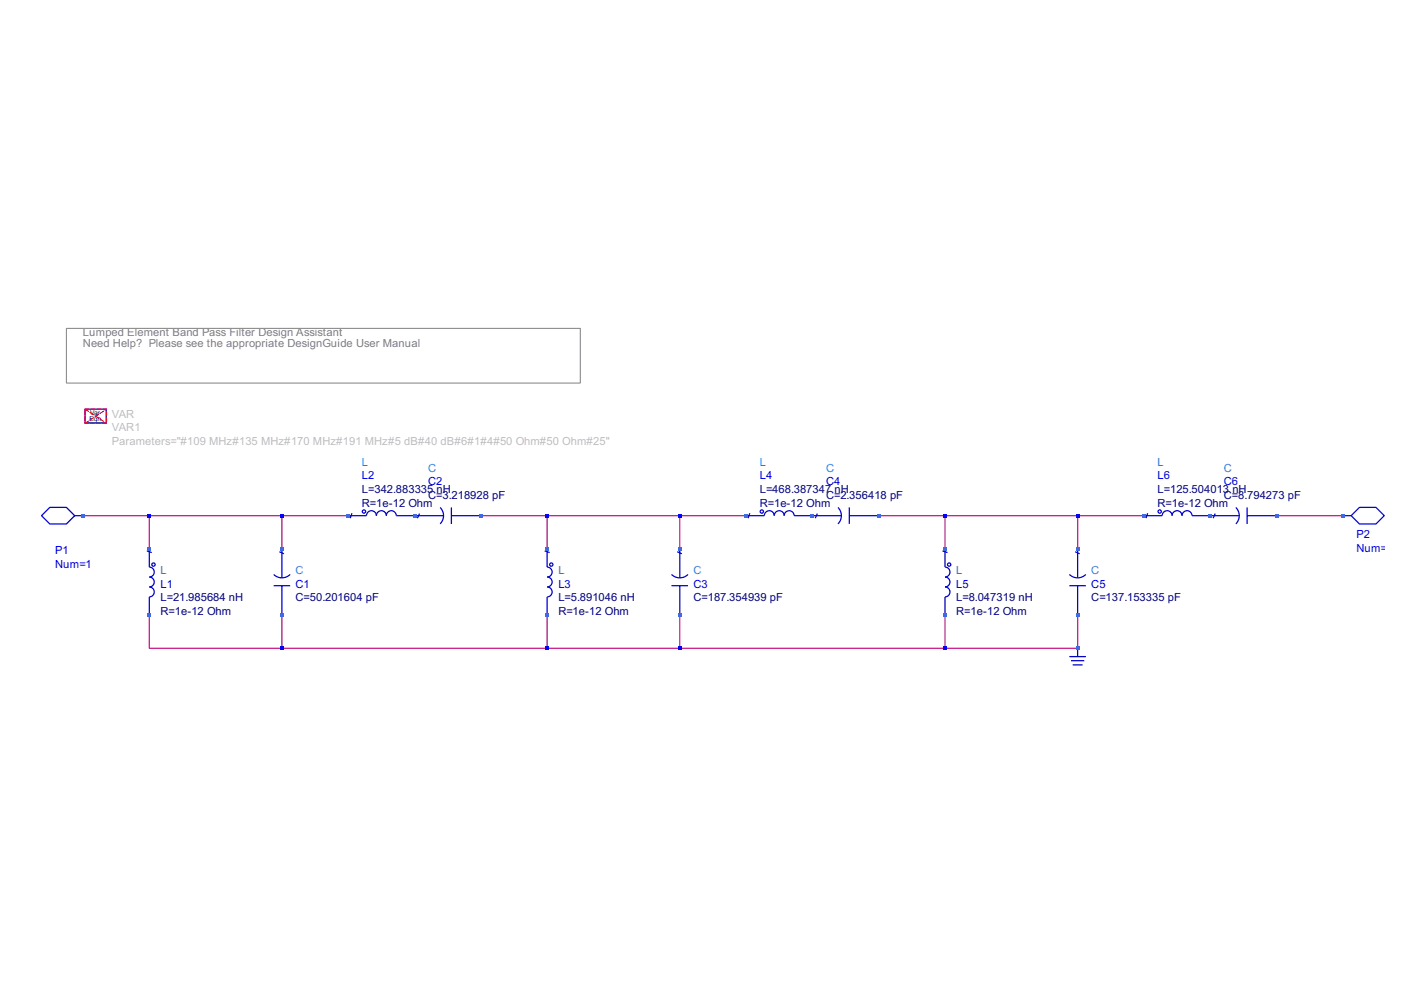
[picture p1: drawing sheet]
<svg xmlns="http://www.w3.org/2000/svg" width="297mm" height="210mm" viewBox="0 0 297 210" stroke-linecap="round" stroke-linejoin="round" font-family="sans-serif">
<path d="M14.1 69.6h108.9v11.6h-108.9z" fill="none" stroke="#808080" stroke-width=".21"/>
<g fill="none" stroke="#c71585" stroke-width=".26">
<path d="M17.6 109.3h56.2M31.7 109.3v7.1M59.8 109.3v7.1M101.9 109.3h56.3M116 109.3v7.1M144.1 109.3v7.1M186.3 109.3h56.2M200.4 109.3v7.1M228.5 109.3v7.1M270.7 109.3h14M31.7 130.4v7.1h28.1M59.8 130.4v7.1"/>
<path d="M116 130.4v7.1M144.1 130.4v7.1M200.4 130.4v7.1M228.5 130.4v7.1h-168.7"/>
</g>
<g fill="none" stroke="#0000cd" stroke-width=".26">
<path d="M18 86.8h4.5v2.9h-4.5zM31.1 116.8l1.1 .4M31.7 116.4v3.8a1.05 1.05 0 0 1 1 1.1 1.05 1.05 0 0 1-1 1 1.05 1.05 0 0 1 1 1.1 1.05 1.05 0 0 1-1 1.1 1.05 1.05 0 0 1 1 1 1.05 1.05 0 0 1-1 1.1v3.8M59.2 117l1 .4M59.8 116.4v6.1M73.8 109.3h3.9a1.05 1.05 0 0 1 1-1 1.05 1.05 0 0 1 1.1 1 1.05 1.05 0 0 1 1.1-1 1.05 1.05 0 0 1 1 1 1.05 1.05 0 0 1 1.1-1 1.05 1.05 0 0 1 1 1h10M74.6 108.8l-.3 1.1M88.9 108.9l-.4 1M93.3 107.6a2.46 2.46 0 0 1 0 3.5M95.7 107.6v3.5M95.8 109.3h6.1M115.5 116.8l1 .4"/>
<path d="M116 116.4v3.8a1.05 1.05 0 0 1 1.1 1.1 1.05 1.05 0 0 1-1.1 1 1.05 1.05 0 0 1 1.1 1.1 1.05 1.05 0 0 1-1.1 1.1 1.05 1.05 0 0 1 1.1 1 1.05 1.05 0 0 1-1.1 1.1v3.8M143.6 117l1 .4M144.1 116.4v6.1M158.2 109.3h3.8a1.05 1.05 0 0 1 1.1-1 1.05 1.05 0 0 1 1.1 1 1.05 1.05 0 0 1 1-1 1.05 1.05 0 0 1 1.1 1 1.05 1.05 0 0 1 1-1 1.05 1.05 0 0 1 1.1 1h10M159 108.8l-.4 1.1M173.3 108.9l-.4 1M177.7 107.6a2.46 2.46 0 0 1 0 3.5M180.1 107.6v3.5M180.1 109.3h6.2M199.8 116.8l1.1 .4M200.4 116.4v3.8a1.05 1.05 0 0 1 1 1.1 1.05 1.05 0 0 1-1 1 1.05 1.05 0 0 1 1 1.1 1.05 1.05 0 0 1-1 1.1 1.05 1.05 0 0 1 1 1 1.05 1.05 0 0 1-1 1.1v3.8M227.9 117l1 .4"/>
<path d="M228.5 116.4v6.1M242.5 109.3h3.9a1.05 1.05 0 0 1 1.1-1 1.05 1.05 0 0 1 1 1 1.05 1.05 0 0 1 1.1-1 1.05 1.05 0 0 1 1 1 1.05 1.05 0 0 1 1.1-1 1.05 1.05 0 0 1 1 1h3.9M243.3 108.8l-.3 1.1M58 124.2h3.5M58 121.8a2.46 2.46 0 0 0 3.5 0M59.8 124.3v6.1M142.4 124.2h3.5M142.4 121.8a2.46 2.46 0 0 0 3.5 0M144.1 124.3v6.1M226.7 124.2h3.5M226.7 121.8a2.46 2.46 0 0 0 3.5 0M228.5 124.3v6.1"/>
<circle cx="32.5" cy="119.7" r=".35"/>
<circle cx="77.2" cy="108.5" r=".35"/>
<circle cx="116.9" cy="119.7" r=".35"/>
<circle cx="161.5" cy="108.5" r=".35"/>
<circle cx="201.2" cy="119.7" r=".35"/>
<circle cx="245.9" cy="108.5" r=".35"/>
</g>
<path d="M18.1 89.7h4.4l.1-2.9v2.9z" fill="#0000cd"/>
<path d="M15.8 109.3l-1.7 1.8h-3.5l-1.8-1.8 1.8-1.7h3.5l1.7 1.7h1.8M256.6 109.3h6.1M257.6 108.9l-.4 1M262 107.6a2.46 2.46 0 0 1 0 3.5M264.4 107.6v3.5M264.5 109.3h6.2M284.7 109.3h1.8l1.7 1.8h3.5l1.8-1.8-1.8-1.7h-3.5l-1.7 1.7M226.7 139.2h3.5M228.5 137.5v1.7M227.1 140.1h2.8M227.4 141h2.1" fill="none" stroke="#0000cd" stroke-width=".26"/>
<path d="M18 86.8h4.6v2.9h-4.6zM18 89.7l4.6-2.9M18 86.8l4.6 2.9" fill="none" stroke="#f00" stroke-width=".21" stroke-dasharray=".8 .4"/>
<g fill="#4169e1">
<path d="M17.2 109h.7v.7h-.7z"/>
<path d="M31.3 130.1h.7v.7h-.7z"/>
<path d="M31.3 116h.7v.7h-.7z"/>
</g>
<g fill="#00f">
<path d="M31.3 109h.7v.7h-.7z"/>
<path d="M59.4 137.1h.7v.7h-.7z"/>
</g>
<g fill="#4169e1">
<path d="M59.4 130.1h.7v.7h-.7z"/>
<path d="M59.4 116h.7v.7h-.7z"/>
</g>
<path d="M59.4 109h.7v.7h-.7z" fill="#00f"/>
<g fill="#4169e1">
<path d="M73.5 109h.7v.7h-.7z"/>
<path d="M87.5 109h.7v.7h-.7z"/>
<path d="M101.6 109h.7v.7h-.7z"/>
</g>
<path d="M115.7 137.1h.7v.7h-.7z" fill="#00f"/>
<g fill="#4169e1">
<path d="M115.7 130.1h.7v.7h-.7z"/>
<path d="M115.7 116h.7v.7h-.7z"/>
</g>
<g fill="#00f">
<path d="M115.7 109h.7v.7h-.7z"/>
<path d="M143.8 137.1h.7v.7h-.7z"/>
</g>
<g fill="#4169e1">
<path d="M143.8 130.1h.7v.7h-.7z"/>
<path d="M143.8 116h.7v.7h-.7z"/>
</g>
<path d="M143.8 109h.7v.7h-.7z" fill="#00f"/>
<g fill="#4169e1">
<path d="M157.8 109h.7v.7h-.7z"/>
<path d="M171.9 109h.7v.7h-.7z"/>
<path d="M185.9 109h.8v.7h-.8z"/>
</g>
<path d="M200 137.1h.7v.7h-.7z" fill="#00f"/>
<g fill="#4169e1">
<path d="M200 130.1h.7v.7h-.7z"/>
<path d="M200 116h.7v.7h-.7z"/>
</g>
<path d="M200 109h.7v.7h-.7z" fill="#00f"/>
<g fill="#4169e1">
<path d="M228.1 137.1h.7v.7h-.7z"/>
<path d="M228.1 130.1h.7v.7h-.7z"/>
<path d="M228.1 116h.7v.7h-.7z"/>
</g>
<path d="M228.1 109h.7v.7h-.7z" fill="#00f"/>
<g fill="#4169e1">
<path d="M242.2 109h.7v.7h-.7z"/>
<path d="M256.2 109h.7v.7h-.7z"/>
<path d="M270.3 109h.7v.7h-.7z"/>
<path d="M284.4 109h.7v.7h-.7z"/>
</g>
<g font-size="2.4" fill="#808080">
<text x="17.6" y="71.2">Lumped Element Band Pass Filter Design Assistant</text>
<text x="17.6" y="73.6">Need Help? Please see the appropriate DesignGuide User Manual</text>
</g>
<g font-size="2.4" fill="#bebebe">
<text x="23.7" y="88.6">VAR</text>
<text x="23.7" y="91.5">VAR1</text>
<text x="23.7" y="94.4">Parameters=&quot;#109 MHz#135 MHz#170 MHz#191 MHz#5 dB#40 dB#6#1#4#50 Ohm#50 Ohm#25&quot;</text>
</g>
<g font-size="2.4" fill="#1e90ff">
<text x="76.7" y="98.8">L</text>
<text x="90.8" y="100">C</text>
<text x="161.1" y="98.8">L</text>
<text x="175.1" y="100">C</text>
<text x="245.4" y="98.8">L</text>
<text x="259.5" y="100">C</text>
<text x="34" y="121.7">L</text>
<text x="62.7" y="121.7">C</text>
<text x="118.4" y="121.7">L</text>
<text x="147" y="121.7">C</text>
<text x="202.7" y="121.7">L</text>
<text x="231.4" y="121.7">C</text>
</g>
<g font-size="2.4" fill="#00f">
<text x="76.7" y="101.7">L2</text>
<text x="161.1" y="101.7">L4</text>
<text x="245.4" y="101.7">L6</text>
<text x="90.8" y="102.9">C2</text>
<text x="175.1" y="102.9">C4</text>
<text x="259.5" y="102.9">C6</text>
<text x="11.7" y="117.6">P1</text>
<text x="287.6" y="116.9">Num=2</text>
<text x="287.6" y="114">P2</text>
<text x="11.7" y="120.5">Num=1</text>
<text x="34" y="124.6">L1</text>
<text x="62.7" y="124.6">C1</text>
<text x="118.4" y="124.6">L3</text>
<text x="147" y="124.6">C3</text>
<text x="202.7" y="124.6">L5</text>
<text x="231.4" y="124.6">C5</text>
</g>
<g font-size="2.4" fill="#000080">
<text x="76.7" y="107.5">R=1e-12 Ohm</text>
<text x="76.7" y="104.6">L=342.883335 nH</text>
<text x="90.8" y="105.8">C=3.218928 pF</text>
<text x="161.1" y="107.5">R=1e-12 Ohm</text>
<text x="161.1" y="104.6">L=468.387347 nH</text>
<text x="175.1" y="105.8">C=2.356418 pF</text>
<text x="245.4" y="107.5">R=1e-12 Ohm</text>
<text x="245.4" y="104.6">L=125.504013 nH</text>
<text x="259.5" y="105.8">C=8.794273 pF</text>
<text x="34" y="127.5">L=21.985684 nH</text>
<text x="34" y="130.4">R=1e-12 Ohm</text>
<text x="62.7" y="127.5">C=50.201604 pF</text>
<text x="118.4" y="127.5">L=5.891046 nH</text>
<text x="118.4" y="130.4">R=1e-12 Ohm</text>
<text x="147" y="127.5">C=187.354939 pF</text>
<text x="202.7" y="130.4">R=1e-12 Ohm</text>
<text x="202.7" y="127.5">L=8.047319 nH</text>
<text x="231.4" y="127.5">C=137.153335 pF</text>
</g>
<g font-size="1.4">
<text x="19" y="89.2">Eqn</text>
<text x="19.1" y="87.9">Var</text>
</g>
</svg>
